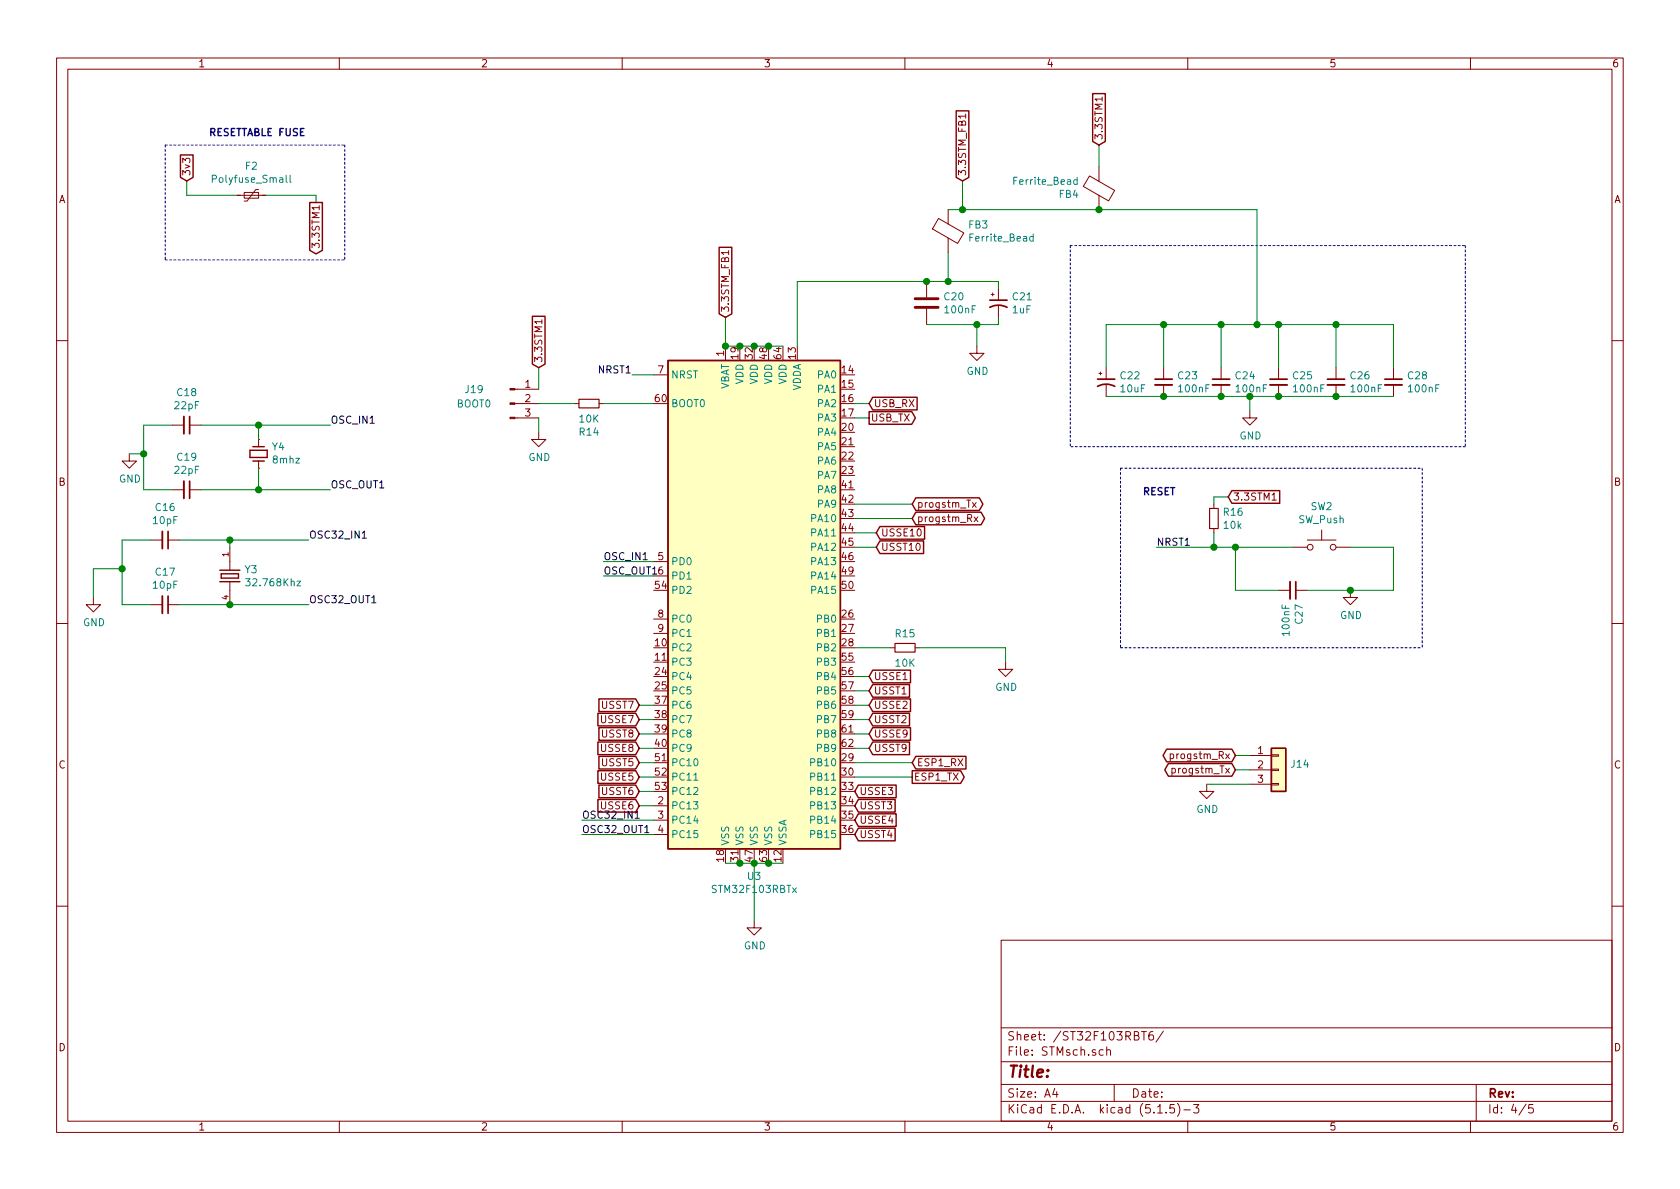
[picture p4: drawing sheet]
EESchema Schematic File Version 4
EELAYER 30 0
EELAYER END
$Descr A4 11693 8268
encoding utf-8
Sheet 4 5
Title ""
Date ""
Rev ""
Comp ""
Comment1 ""
Comment2 ""
Comment3 ""
Comment4 ""
$EndDescr
$Comp
L MCU_ST_STM32F1:STM32F103RBTx U3
U 1 1
P 5250 4200
F 0 "U3" H 5250 2311 50  0000 C CNN
F 1 "STM32F103RBTx" H 5250 2220 50  0000 C CNN
F 2 "Package_QFP:LQFP-64_10x10mm_P0.5mm" H 4650 2500 50  0001 R CNN
F 3 "http://www.st.com/st-web-ui/static/active/en/resource/technical/document/datasheet/CD00161566.pdf" H 5250 4200 50  0001 C CNN
	1    5250 4200
	1    0    0    -1  
$EndComp
Wire Notes Line
	1150 1000 2400 1000
Text Notes 1450 950  0    50   ~ 10
RESETTABLE FUSE
$Comp
L Device:Polyfuse_Small F?
U 1 1
P 1750 1350
AR Path="/5EE404BC/5EEA8686" Ref="F?"  Part="1" 
AR Path="/5EEA5836/5EEA8686" Ref="F2"  Part="1" 
F 0 "F2" V 1545 1350 50  0000 C CNN
F 1 "Polyfuse_Small" V 1636 1350 50  0000 C CNN
F 2 "Capacitor_SMD:C_1206_3216Metric" H 1800 1150 50  0001 L CNN
F 3 "~" H 1750 1350 50  0001 C CNN
	1    1750 1350
	0    1    1    0   
$EndComp
Wire Wire Line
	1300 1350 1650 1350
Text GLabel 1300 1250 1    50   Input ~ 0
3v3
Wire Wire Line
	1300 1250 1300 1350
Text GLabel 2200 1400 3    50   Output ~ 0
3.3STM1
Wire Wire Line
	2200 1400 2200 1350
Wire Wire Line
	1850 1350 2200 1350
Text Label 2300 2950 0    50   ~ 0
OSC_IN1
Text Label 2300 3400 0    50   ~ 0
OSC_OUT1
$Comp
L Device:C_Small C?
U 1 1
P 1300 3400
AR Path="/5EE404BC/5EEB0FFB" Ref="C?"  Part="1" 
AR Path="/5EEA5836/5EEB0FFB" Ref="C19"  Part="1" 
F 0 "C19" V 1071 3400 50  0000 C CNN
F 1 "22pF" V 1162 3400 50  0000 C CNN
F 2 "Capacitor_SMD:C_0805_2012Metric" H 1300 3400 50  0001 C CNN
F 3 "~" H 1300 3400 50  0001 C CNN
	1    1300 3400
	0    1    1    0   
$EndComp
$Comp
L power:GND #PWR?
U 1 1
P 900 3150
AR Path="/5EE404BC/5EEB1001" Ref="#PWR?"  Part="1" 
AR Path="/5EEA5836/5EEB1001" Ref="#PWR025"  Part="1" 
F 0 "#PWR025" H 900 2900 50  0001 C CNN
F 1 "GND" H 905 2977 50  0000 C CNN
F 2 "" H 900 3150 50  0001 C CNN
F 3 "" H 900 3150 50  0001 C CNN
	1    900  3150
	1    0    0    -1  
$EndComp
Wire Wire Line
	900  3150 1000 3150
Wire Wire Line
	1000 3150 1000 2950
Wire Wire Line
	1000 2950 1200 2950
Wire Wire Line
	1200 3400 1000 3400
Wire Wire Line
	1000 3400 1000 3150
Connection ~ 1000 3150
Text Label 2150 3750 0    50   ~ 0
OSC32_IN1
$Comp
L Device:C_Small C?
U 1 1
P 1150 3750
AR Path="/5EE404BC/5EEB100E" Ref="C?"  Part="1" 
AR Path="/5EEA5836/5EEB100E" Ref="C16"  Part="1" 
F 0 "C16" V 921 3750 50  0000 C CNN
F 1 "10pF" V 1012 3750 50  0000 C CNN
F 2 "Capacitor_SMD:C_0805_2012Metric" H 1150 3750 50  0001 C CNN
F 3 "~" H 1150 3750 50  0001 C CNN
	1    1150 3750
	0    1    1    0   
$EndComp
$Comp
L Device:C_Small C?
U 1 1
P 1150 4200
AR Path="/5EE404BC/5EEB1014" Ref="C?"  Part="1" 
AR Path="/5EEA5836/5EEB1014" Ref="C17"  Part="1" 
F 0 "C17" V 921 4200 50  0000 C CNN
F 1 "10pF" V 1012 4200 50  0000 C CNN
F 2 "Capacitor_SMD:C_0805_2012Metric" H 1150 4200 50  0001 C CNN
F 3 "~" H 1150 4200 50  0001 C CNN
	1    1150 4200
	0    1    1    0   
$EndComp
Wire Wire Line
	850  3750 1050 3750
Wire Wire Line
	1050 4200 850  4200
Wire Wire Line
	850  3750 850  3950
Wire Wire Line
	650  3950 850  3950
Connection ~ 850  3950
Wire Wire Line
	850  3950 850  4200
Wire Wire Line
	1250 4200 1600 4200
$Comp
L STM32F103RB-rescue:MC-306_32.7680K-A5__ROHS-32.768KHz_crystals_smd-Door_Locking-rescue Y?
U 1 1
P 1600 4000
AR Path="/5EE404BC/5EEB1026" Ref="Y?"  Part="1" 
AR Path="/5EEA5836/5EEB1026" Ref="Y3"  Part="1" 
F 0 "Y3" V 1554 4100 50  0000 L CNN
F 1 "32.768Khz" V 1645 4100 50  0000 L CNN
F 2 "Crystal:Crystal_SMD_SeikoEpson_MC306-4Pin_8.0x3.2mm" H 1600 4000 50  0001 L BNN
F 3 "MC-306 32.7680K-A5: ROHS" H 1600 4000 50  0001 L BNN
F 4 "EPSON" H 1600 4000 50  0001 L BNN "Field4"
F 5 "4-4 Epson" H 1600 4000 50  0001 L BNN "Field5"
F 6 "None" H 1600 4000 50  0001 L BNN "Field6"
F 7 "Unavailable" H 1600 4000 50  0001 L BNN "Field7"
F 8 "Crystal 32.7680 Khz 12.5pf Smd" H 1600 4000 50  0001 L BNN "Field8"
	1    1600 4000
	0    1    1    0   
$EndComp
Connection ~ 1600 4200
Wire Wire Line
	1250 3750 1600 3750
Wire Wire Line
	1600 3800 1600 3750
Connection ~ 1600 3750
Wire Wire Line
	1600 3750 2150 3750
Text Label 2150 4200 0    50   ~ 0
OSC32_OUT1
Wire Wire Line
	1600 4200 2150 4200
Wire Wire Line
	650  3950 650  4150
$Comp
L power:GND #PWR?
U 1 1
P 650 4150
AR Path="/5EE404BC/5EEB1034" Ref="#PWR?"  Part="1" 
AR Path="/5EEA5836/5EEB1034" Ref="#PWR024"  Part="1" 
F 0 "#PWR024" H 650 3900 50  0001 C CNN
F 1 "GND" H 655 3977 50  0000 C CNN
F 2 "" H 650 4150 50  0001 C CNN
F 3 "" H 650 4150 50  0001 C CNN
	1    650  4150
	1    0    0    -1  
$EndComp
$Comp
L Device:C_Small C?
U 1 1
P 1300 2950
AR Path="/5EE404BC/5EEB103A" Ref="C?"  Part="1" 
AR Path="/5EEA5836/5EEB103A" Ref="C18"  Part="1" 
F 0 "C18" V 1071 2950 50  0000 C CNN
F 1 "22pF" V 1162 2950 50  0000 C CNN
F 2 "Capacitor_SMD:C_0805_2012Metric" H 1300 2950 50  0001 C CNN
F 3 "~" H 1300 2950 50  0001 C CNN
	1    1300 2950
	0    1    1    0   
$EndComp
$Comp
L STM32F103RB-rescue:LFXTAL003237-8MHz_smd_crystal-Door_Locking-rescue Y?
U 1 1
P 1800 3150
AR Path="/5EE404BC/5EEB1045" Ref="Y?"  Part="1" 
AR Path="/5EEA5836/5EEB1045" Ref="Y4"  Part="1" 
F 0 "Y4" V 1846 3060 50  0000 R CNN
F 1 "8mhz" V 1755 3060 50  0000 R CNN
F 2 "Crystal:Crystal_HC49-U_Vertical" H 1800 3150 50  0001 L BNN
F 3 "Unavailable" H 1800 3150 50  0001 L BNN
F 4 "HC49/4HSMX Series 16.000 MHz ±30 ppm 16 pF Low Profile Surface Mount Crystal" H 1800 3150 50  0001 L BNN "Field4"
F 5 "HC-49/US IQD Frequency Products" H 1800 3150 50  0001 L BNN "Field5"
F 6 "IQD Frequency Products" H 1800 3150 50  0001 L BNN "Field6"
F 7 "None" H 1800 3150 50  0001 L BNN "Field7"
F 8 "LFXTAL003237" H 1800 3150 50  0001 L BNN "Field8"
	1    1800 3150
	0    -1   -1   0   
$EndComp
Wire Wire Line
	1400 2950 1800 2950
Wire Wire Line
	1400 3400 1800 3400
Wire Wire Line
	1800 3050 1800 2950
Connection ~ 1800 2950
Wire Wire Line
	1800 2950 2300 2950
Wire Wire Line
	1800 3250 1800 3400
Connection ~ 1800 3400
Wire Wire Line
	1800 3400 2300 3400
Text Label 8050 3800 0    50   ~ 0
NRST1
Connection ~ 8450 3800
Wire Wire Line
	8450 3800 8600 3800
Text Notes 7950 3450 0    50   ~ 10
RESET
$Comp
L Device:R_Small R?
U 1 1
P 8450 3600
AR Path="/5EE404BC/5EEB3615" Ref="R?"  Part="1" 
AR Path="/5EEA5836/5EEB3615" Ref="R16"  Part="1" 
F 0 "R16" H 8509 3646 50  0000 L CNN
F 1 "10k" H 8509 3555 50  0000 L CNN
F 2 "Resistor_SMD:R_0805_2012Metric" H 8450 3600 50  0001 C CNN
F 3 "~" H 8450 3600 50  0001 C CNN
	1    8450 3600
	1    0    0    -1  
$EndComp
Wire Wire Line
	8450 3700 8450 3800
Wire Notes Line
	7800 3250 7800 4500
Wire Notes Line
	9900 3250 9900 4500
Wire Wire Line
	8050 3800 8450 3800
$Comp
L Device:C_Small C?
U 1 1
P 9000 4100
AR Path="/5EE404BC/5EEB361F" Ref="C?"  Part="1" 
AR Path="/5EEA5836/5EEB361F" Ref="C27"  Part="1" 
F 0 "C27" H 9092 4146 50  0000 L CNN
F 1 "100nF" H 9092 4055 50  0000 L CNN
F 2 "Capacitor_SMD:C_0805_2012Metric" H 9000 4100 50  0001 C CNN
F 3 "~" H 9000 4100 50  0001 C CNN
	1    9000 4100
	0    1    1    0   
$EndComp
$Comp
L power:GND #PWR?
U 1 1
P 9400 4100
AR Path="/5EE404BC/5EEB3625" Ref="#PWR?"  Part="1" 
AR Path="/5EEA5836/5EEB3625" Ref="#PWR034"  Part="1" 
F 0 "#PWR034" H 9400 3850 50  0001 C CNN
F 1 "GND" H 9405 3927 50  0000 C CNN
F 2 "" H 9400 4100 50  0001 C CNN
F 3 "" H 9400 4100 50  0001 C CNN
	1    9400 4100
	1    0    0    -1  
$EndComp
Wire Wire Line
	8600 4100 8900 4100
Wire Wire Line
	9100 4100 9400 4100
Text GLabel 8550 3450 2    50   Input ~ 0
3.3STM1
Wire Wire Line
	8450 3450 8450 3500
Wire Wire Line
	8600 3800 8600 4100
Connection ~ 8600 3800
Wire Wire Line
	9700 3800 9700 4100
Wire Wire Line
	9700 4100 9400 4100
Connection ~ 9400 4100
Wire Notes Line
	7800 3250 9900 3250
Wire Notes Line
	7800 4500 9900 4500
Wire Wire Line
	8450 3450 8550 3450
$Comp
L Switch:SW_Push SW?
U 1 1
P 9200 3800
AR Path="/5EE404BC/5EEB3637" Ref="SW?"  Part="1" 
AR Path="/5EEA5836/5EEB3637" Ref="SW2"  Part="1" 
F 0 "SW2" H 9200 4085 50  0000 C CNN
F 1 "SW_Push" H 9200 3994 50  0000 C CNN
F 2 "Button_Switch_SMD:SW_SPST_EVPBF" H 9200 4000 50  0001 C CNN
F 3 "~" H 9200 4000 50  0001 C CNN
	1    9200 3800
	1    0    0    -1  
$EndComp
Wire Wire Line
	8600 3800 9000 3800
Wire Wire Line
	9400 3800 9700 3800
$Comp
L Device:C_Small C?
U 1 1
P 8500 2650
AR Path="/5EE404BC/5EEC7765" Ref="C?"  Part="1" 
AR Path="/5EEA5836/5EEC7765" Ref="C24"  Part="1" 
F 0 "C24" H 8592 2696 50  0000 L CNN
F 1 "100nF" H 8592 2605 50  0000 L CNN
F 2 "Capacitor_SMD:C_0805_2012Metric" H 8500 2650 50  0001 C CNN
F 3 "~" H 8500 2650 50  0001 C CNN
	1    8500 2650
	1    0    0    -1  
$EndComp
$Comp
L Device:C_Small C?
U 1 1
P 8100 2650
AR Path="/5EE404BC/5EEC776B" Ref="C?"  Part="1" 
AR Path="/5EEA5836/5EEC776B" Ref="C23"  Part="1" 
F 0 "C23" H 8192 2696 50  0000 L CNN
F 1 "100nF" H 8192 2605 50  0000 L CNN
F 2 "Capacitor_SMD:C_0805_2012Metric" H 8100 2650 50  0001 C CNN
F 3 "~" H 8100 2650 50  0001 C CNN
	1    8100 2650
	1    0    0    -1  
$EndComp
$Comp
L Device:C_Small C?
U 1 1
P 9300 2650
AR Path="/5EE404BC/5EEC7771" Ref="C?"  Part="1" 
AR Path="/5EEA5836/5EEC7771" Ref="C26"  Part="1" 
F 0 "C26" H 9392 2696 50  0000 L CNN
F 1 "100nF" H 9392 2605 50  0000 L CNN
F 2 "Capacitor_SMD:C_0805_2012Metric" H 9300 2650 50  0001 C CNN
F 3 "~" H 9300 2650 50  0001 C CNN
	1    9300 2650
	1    0    0    -1  
$EndComp
$Comp
L Device:C_Small C?
U 1 1
P 8900 2650
AR Path="/5EE404BC/5EEC7777" Ref="C?"  Part="1" 
AR Path="/5EEA5836/5EEC7777" Ref="C25"  Part="1" 
F 0 "C25" H 8992 2696 50  0000 L CNN
F 1 "100nF" H 8992 2605 50  0000 L CNN
F 2 "Capacitor_SMD:C_0805_2012Metric" H 8900 2650 50  0001 C CNN
F 3 "~" H 8900 2650 50  0001 C CNN
	1    8900 2650
	1    0    0    -1  
$EndComp
$Comp
L power:GND #PWR?
U 1 1
P 8700 2850
AR Path="/5EE404BC/5EEC777D" Ref="#PWR?"  Part="1" 
AR Path="/5EEA5836/5EEC777D" Ref="#PWR033"  Part="1" 
F 0 "#PWR033" H 8700 2600 50  0001 C CNN
F 1 "GND" H 8705 2677 50  0000 C CNN
F 2 "" H 8700 2850 50  0001 C CNN
F 3 "" H 8700 2850 50  0001 C CNN
	1    8700 2850
	1    0    0    -1  
$EndComp
$Comp
L Device:C_Small C?
U 1 1
P 9700 2650
AR Path="/5EE404BC/5EEC7783" Ref="C?"  Part="1" 
AR Path="/5EEA5836/5EEC7783" Ref="C28"  Part="1" 
F 0 "C28" H 9792 2696 50  0000 L CNN
F 1 "100nF" H 9792 2605 50  0000 L CNN
F 2 "Capacitor_SMD:C_0805_2012Metric" H 9700 2650 50  0001 C CNN
F 3 "~" H 9700 2650 50  0001 C CNN
	1    9700 2650
	1    0    0    -1  
$EndComp
Wire Wire Line
	9700 2250 9700 2550
Wire Wire Line
	8100 2550 8100 2250
Wire Wire Line
	8100 2250 8500 2250
Wire Wire Line
	8500 2550 8500 2250
Connection ~ 8500 2250
Wire Wire Line
	8900 2550 8900 2250
Connection ~ 8900 2250
Wire Wire Line
	8900 2250 9300 2250
Wire Wire Line
	9300 2550 9300 2250
Connection ~ 9300 2250
Wire Wire Line
	9300 2250 9700 2250
Wire Wire Line
	8100 2750 8500 2750
Connection ~ 8500 2750
Wire Wire Line
	8500 2750 8700 2750
Connection ~ 8900 2750
Wire Wire Line
	8900 2750 9300 2750
Connection ~ 9300 2750
Wire Wire Line
	9300 2750 9700 2750
Wire Wire Line
	8700 2850 8700 2750
Connection ~ 8700 2750
Wire Wire Line
	8700 2750 8900 2750
Wire Notes Line
	10200 3100 7450 3100
Wire Notes Line
	7450 1700 10200 1700
Wire Notes Line
	10200 1700 10200 3100
Wire Notes Line
	7450 1700 7450 3100
Wire Wire Line
	6600 1950 6950 1950
Wire Wire Line
	6950 1950 6950 2000
Wire Wire Line
	6950 2250 6950 2200
Connection ~ 6600 1950
$Comp
L Device:Ferrite_Bead FB?
U 1 1
P 6600 1600
AR Path="/5EE404BC/5EEC77A6" Ref="FB?"  Part="1" 
AR Path="/5EEA5836/5EEC77A6" Ref="FB3"  Part="1" 
F 0 "FB3" H 6737 1646 50  0000 L CNN
F 1 "Ferrite_Bead" H 6737 1555 50  0000 L CNN
F 2 "Resistor_SMD:R_0805_2012Metric" V 6530 1600 50  0001 C CNN
F 3 "~" H 6600 1600 50  0001 C CNN
	1    6600 1600
	1    0    0    -1  
$EndComp
Text GLabel 7650 1000 1    50   Input ~ 0
3.3STM1
$Comp
L power:GND #PWR?
U 1 1
P 6800 2400
AR Path="/5EE404BC/5EEC77AD" Ref="#PWR?"  Part="1" 
AR Path="/5EEA5836/5EEC77AD" Ref="#PWR031"  Part="1" 
F 0 "#PWR031" H 6800 2150 50  0001 C CNN
F 1 "GND" H 6805 2227 50  0000 C CNN
F 2 "" H 6800 2400 50  0001 C CNN
F 3 "" H 6800 2400 50  0001 C CNN
	1    6800 2400
	1    0    0    -1  
$EndComp
Wire Wire Line
	6800 2250 6800 2400
Wire Wire Line
	6800 2250 6950 2250
Wire Wire Line
	7700 2550 7700 2250
Connection ~ 8100 2250
Connection ~ 8100 2750
$Comp
L Device:Ferrite_Bead FB?
U 1 1
P 7650 1300
AR Path="/5EE404BC/5EEC77B8" Ref="FB?"  Part="1" 
AR Path="/5EEA5836/5EEC77B8" Ref="FB4"  Part="1" 
F 0 "FB4" H 7787 1346 50  0000 L CNN
F 1 "Ferrite_Bead" H 7787 1255 50  0000 L CNN
F 2 "Resistor_SMD:R_0805_2012Metric" V 7580 1300 50  0001 C CNN
F 3 "~" H 7650 1300 50  0001 C CNN
	1    7650 1300
	-1   0    0    1   
$EndComp
Wire Wire Line
	8500 2250 8750 2250
Wire Wire Line
	6600 1450 6700 1450
Wire Wire Line
	8750 1450 8750 2250
Connection ~ 8750 2250
Wire Wire Line
	8750 2250 8900 2250
Connection ~ 7650 1450
Wire Wire Line
	7650 1000 7650 1150
Wire Wire Line
	7650 1450 8750 1450
$Comp
L Device:CP1_Small C?
U 1 1
P 7700 2650
AR Path="/5EE404BC/5EEC77C7" Ref="C?"  Part="1" 
AR Path="/5EEA5836/5EEC77C7" Ref="C22"  Part="1" 
F 0 "C22" H 7791 2696 50  0000 L CNN
F 1 "10uF" H 7791 2605 50  0000 L CNN
F 2 "Capacitor_Tantalum_SMD:CP_EIA-3216-18_Kemet-A_Pad1.58x1.35mm_HandSolder" H 7700 2650 50  0001 C CNN
F 3 "~" H 7700 2650 50  0001 C CNN
	1    7700 2650
	1    0    0    -1  
$EndComp
$Comp
L Device:CP1_Small C?
U 1 1
P 6950 2100
AR Path="/5EE404BC/5EEC77CD" Ref="C?"  Part="1" 
AR Path="/5EEA5836/5EEC77CD" Ref="C21"  Part="1" 
F 0 "C21" H 7041 2146 50  0000 L CNN
F 1 "1uF" H 7041 2055 50  0000 L CNN
F 2 "Capacitor_Tantalum_SMD:CP_EIA-3216-18_Kemet-A_Pad1.58x1.35mm_HandSolder" H 6950 2100 50  0001 C CNN
F 3 "~" H 6950 2100 50  0001 C CNN
	1    6950 2100
	1    0    0    -1  
$EndComp
Connection ~ 6800 2250
Wire Wire Line
	6600 1950 6600 1750
$Comp
L Device:C C?
U 1 1
P 6450 2100
AR Path="/5EE404BC/5EEC77D5" Ref="C?"  Part="1" 
AR Path="/5EEA5836/5EEC77D5" Ref="C20"  Part="1" 
F 0 "C20" H 6565 2146 50  0000 L CNN
F 1 "100nF" H 6565 2055 50  0000 L CNN
F 2 "Capacitor_SMD:C_0805_2012Metric" H 6488 1950 50  0001 C CNN
F 3 "~" H 6450 2100 50  0001 C CNN
	1    6450 2100
	1    0    0    -1  
$EndComp
Connection ~ 6450 1950
Wire Wire Line
	6450 1950 6600 1950
Wire Wire Line
	7700 2750 8100 2750
Wire Wire Line
	7700 2250 8100 2250
Wire Wire Line
	6450 2250 6800 2250
Wire Wire Line
	6700 1250 6700 1450
Text GLabel 6700 1250 1    50   Input ~ 0
3.3STM_FB1
Connection ~ 6700 1450
Wire Wire Line
	6700 1450 7650 1450
Wire Wire Line
	5550 2400 5550 1950
Wire Wire Line
	5550 1950 6450 1950
Wire Wire Line
	5450 2400 5350 2400
Connection ~ 5150 2400
Wire Wire Line
	5150 2400 5050 2400
Connection ~ 5250 2400
Wire Wire Line
	5250 2400 5150 2400
Connection ~ 5350 2400
Wire Wire Line
	5350 2400 5250 2400
Wire Wire Line
	5050 2200 5050 2400
Text GLabel 5050 2200 1    50   Input ~ 0
3.3STM_FB1
Connection ~ 5050 2400
Wire Wire Line
	6350 3600 5950 3600
Wire Wire Line
	6350 3500 5950 3500
Text Label 4050 5800 0    50   ~ 0
OSC32_OUT1
Text Label 4050 5700 0    50   ~ 0
OSC32_IN1
Wire Wire Line
	4050 5800 4550 5800
Wire Wire Line
	4050 5700 4550 5700
Text Label 4200 4000 0    50   ~ 0
OSC_OUT1
Text Label 4200 3900 0    50   ~ 0
OSC_IN1
Wire Wire Line
	4200 4000 4550 4000
Wire Wire Line
	4200 3900 4550 3900
Wire Wire Line
	5050 6000 5150 6000
Connection ~ 5150 6000
Wire Wire Line
	5150 6000 5250 6000
Connection ~ 5250 6000
Wire Wire Line
	5250 6000 5350 6000
Connection ~ 5350 6000
Wire Wire Line
	5350 6000 5450 6000
Wire Wire Line
	5250 6000 5250 6400
$Comp
L power:GND #PWR030
U 1 1
P 5250 6400
F 0 "#PWR030" H 5250 6150 50  0001 C CNN
F 1 "GND" H 5255 6227 50  0000 C CNN
F 2 "" H 5250 6400 50  0001 C CNN
F 3 "" H 5250 6400 50  0001 C CNN
	1    5250 6400
	1    0    0    -1  
$EndComp
Text Label 4400 2600 2    50   ~ 0
NRST1
Wire Wire Line
	4550 2600 4400 2600
Wire Wire Line
	3750 2700 3750 2550
Wire Wire Line
	3750 2900 3750 3000
$Comp
L power:GND #PWR?
U 1 1
P 3750 3000
AR Path="/5EE404BC/5EEEACFC" Ref="#PWR?"  Part="1" 
AR Path="/5EEA5836/5EEEACFC" Ref="#PWR027"  Part="1" 
F 0 "#PWR027" H 3750 2750 50  0001 C CNN
F 1 "GND" H 3755 2827 50  0000 C CNN
F 2 "" H 3750 3000 50  0001 C CNN
F 3 "" H 3750 3000 50  0001 C CNN
	1    3750 3000
	1    0    0    -1  
$EndComp
$Comp
L Connector:Conn_01x03_Male J?
U 1 1
P 3550 2800
AR Path="/5EE404BC/5EEEAD02" Ref="J?"  Part="1" 
AR Path="/5EEA5836/5EEEAD02" Ref="J19"  Part="1" 
F 0 "J19" H 3300 2900 50  0000 C CNN
F 1 "BOOT0" H 3300 2800 50  0000 C CNN
F 2 "Connector_PinHeader_2.54mm:PinHeader_1x03_P2.54mm_Vertical" H 3550 2800 50  0001 C CNN
F 3 "~" H 3550 2800 50  0001 C CNN
	1    3550 2800
	1    0    0    -1  
$EndComp
Text GLabel 3750 2550 1    50   Input ~ 0
3.3STM1
Wire Wire Line
	3750 2800 4000 2800
$Comp
L Device:R_Small R?
U 1 1
P 4100 2800
AR Path="/5EE404BC/5EEEE2B1" Ref="R?"  Part="1" 
AR Path="/5EEA5836/5EEEE2B1" Ref="R14"  Part="1" 
F 0 "R14" V 4296 2800 50  0000 C CNN
F 1 "10K" V 4205 2800 50  0000 C CNN
F 2 "Resistor_SMD:R_0805_2012Metric" H 4100 2800 50  0001 C CNN
F 3 "~" H 4100 2800 50  0001 C CNN
	1    4100 2800
	0    1    1    0   
$EndComp
Wire Wire Line
	4200 2800 4550 2800
Wire Wire Line
	5950 4500 6200 4500
$Comp
L Device:R_Small R?
U 1 1
P 6300 4500
AR Path="/5EE404BC/5EEF503B" Ref="R?"  Part="1" 
AR Path="/5EEA5836/5EEF503B" Ref="R15"  Part="1" 
F 0 "R15" V 6200 4500 50  0000 C CNN
F 1 "10K" V 6405 4500 50  0000 C CNN
F 2 "Resistor_SMD:R_0805_2012Metric" H 6300 4500 50  0001 C CNN
F 3 "~" H 6300 4500 50  0001 C CNN
	1    6300 4500
	0    1    1    0   
$EndComp
Wire Wire Line
	7000 4500 7000 4600
Wire Wire Line
	6400 4500 7000 4500
$Comp
L power:GND #PWR032
U 1 1
P 7000 4600
F 0 "#PWR032" H 7000 4350 50  0001 C CNN
F 1 "GND" H 7005 4427 50  0000 C CNN
F 2 "" H 7000 4600 50  0001 C CNN
F 3 "" H 7000 4600 50  0001 C CNN
	1    7000 4600
	1    0    0    -1  
$EndComp
Wire Notes Line
	2400 1000 2400 1800
Wire Notes Line
	1150 1800 2400 1800
Wire Notes Line
	1150 1000 1150 1800
Text GLabel 6050 4700 2    50   Input ~ 0
USSE1
Wire Wire Line
	5950 4700 6050 4700
Wire Wire Line
	5950 4800 6050 4800
Wire Wire Line
	5950 4900 6050 4900
Wire Wire Line
	5950 5000 6050 5000
Wire Wire Line
	5950 5100 6050 5100
Wire Wire Line
	6050 5200 5950 5200
Wire Wire Line
	5950 2800 6050 2800
Wire Wire Line
	6050 2900 5950 2900
Wire Wire Line
	4450 4900 4550 4900
Wire Wire Line
	4550 5000 4450 5000
Wire Wire Line
	4550 5100 4450 5100
Wire Wire Line
	4550 5200 4450 5200
Wire Wire Line
	4550 5300 4450 5300
Text GLabel 6350 3500 2    50   3State ~ 0
progstm_Tx
Text GLabel 6350 3600 2    50   3State ~ 0
progstm_Rx
$Comp
L Connector_Generic:Conn_01x03 J14
U 1 1
P 8900 5350
F 0 "J14" H 8980 5392 50  0000 L CNN
F 1 "Conn_01x03" H 8600 5600 50  0001 L CNB
F 2 "Connector_PinHeader_2.54mm:PinHeader_1x03_P2.54mm_Vertical" H 8900 5350 50  0001 C CNN
F 3 "~" H 8900 5350 50  0001 C CNN
	1    8900 5350
	1    0    0    -1  
$EndComp
Wire Wire Line
	8700 5350 8600 5350
Wire Wire Line
	8600 5250 8700 5250
$Comp
L power:GND #PWR026
U 1 1
P 8400 5450
F 0 "#PWR026" H 8400 5200 50  0001 C CNN
F 1 "GND" H 8405 5277 50  0000 C CNN
F 2 "" H 8400 5450 50  0001 C CNN
F 3 "" H 8400 5450 50  0001 C CNN
	1    8400 5450
	1    0    0    -1  
$EndComp
Wire Wire Line
	8400 5450 8700 5450
Wire Wire Line
	4450 5400 4550 5400
Text GLabel 6050 4800 2    50   Input ~ 0
USST1
Text GLabel 6050 4900 2    50   Input ~ 0
USSE2
Text GLabel 6050 5000 2    50   Input ~ 0
USST2
Text GLabel 5950 5500 2    50   Input ~ 0
USSE3
Text GLabel 5950 5600 2    50   Input ~ 0
USST3
Text GLabel 5950 5700 2    50   Input ~ 0
USSE4
Text GLabel 5950 5800 2    50   Input ~ 0
USST4
Text GLabel 4450 5400 0    50   Input ~ 0
USSE5
Text GLabel 4450 5300 0    50   Input ~ 0
USST5
Text GLabel 4450 5600 0    50   Input ~ 0
USSE6
Text GLabel 4450 5500 0    50   Input ~ 0
USST6
Wire Wire Line
	4450 5500 4550 5500
Wire Wire Line
	4550 5600 4450 5600
Text GLabel 4450 5000 0    50   Input ~ 0
USSE7
Text GLabel 4450 4900 0    50   Input ~ 0
USST7
Text GLabel 4450 5200 0    50   Input ~ 0
USSE8
Text GLabel 4450 5100 0    50   Input ~ 0
USST8
Text GLabel 6050 5100 2    50   Input ~ 0
USSE9
Text GLabel 6050 5200 2    50   Input ~ 0
USST9
Text GLabel 6050 2800 2    50   Input ~ 0
USB_RX
Text GLabel 6050 2900 2    50   Output ~ 0
USB_TX
Wire Wire Line
	6350 5400 5950 5400
Wire Wire Line
	6350 5300 5950 5300
Text GLabel 6100 3700 2    50   Input ~ 0
USSE10
Text GLabel 6100 3800 2    50   Input ~ 0
USST10
Wire Wire Line
	6100 3700 5950 3700
Wire Wire Line
	6100 3800 5950 3800
Text GLabel 8600 5350 0    50   3State ~ 0
progstm_Tx
Text GLabel 8600 5250 0    50   3State ~ 0
progstm_Rx
Text GLabel 6350 5400 2    50   Output ~ 0
ESP1_TX
Text GLabel 6350 5300 2    50   Input ~ 0
ESP1_RX
$EndSCHEMATC
